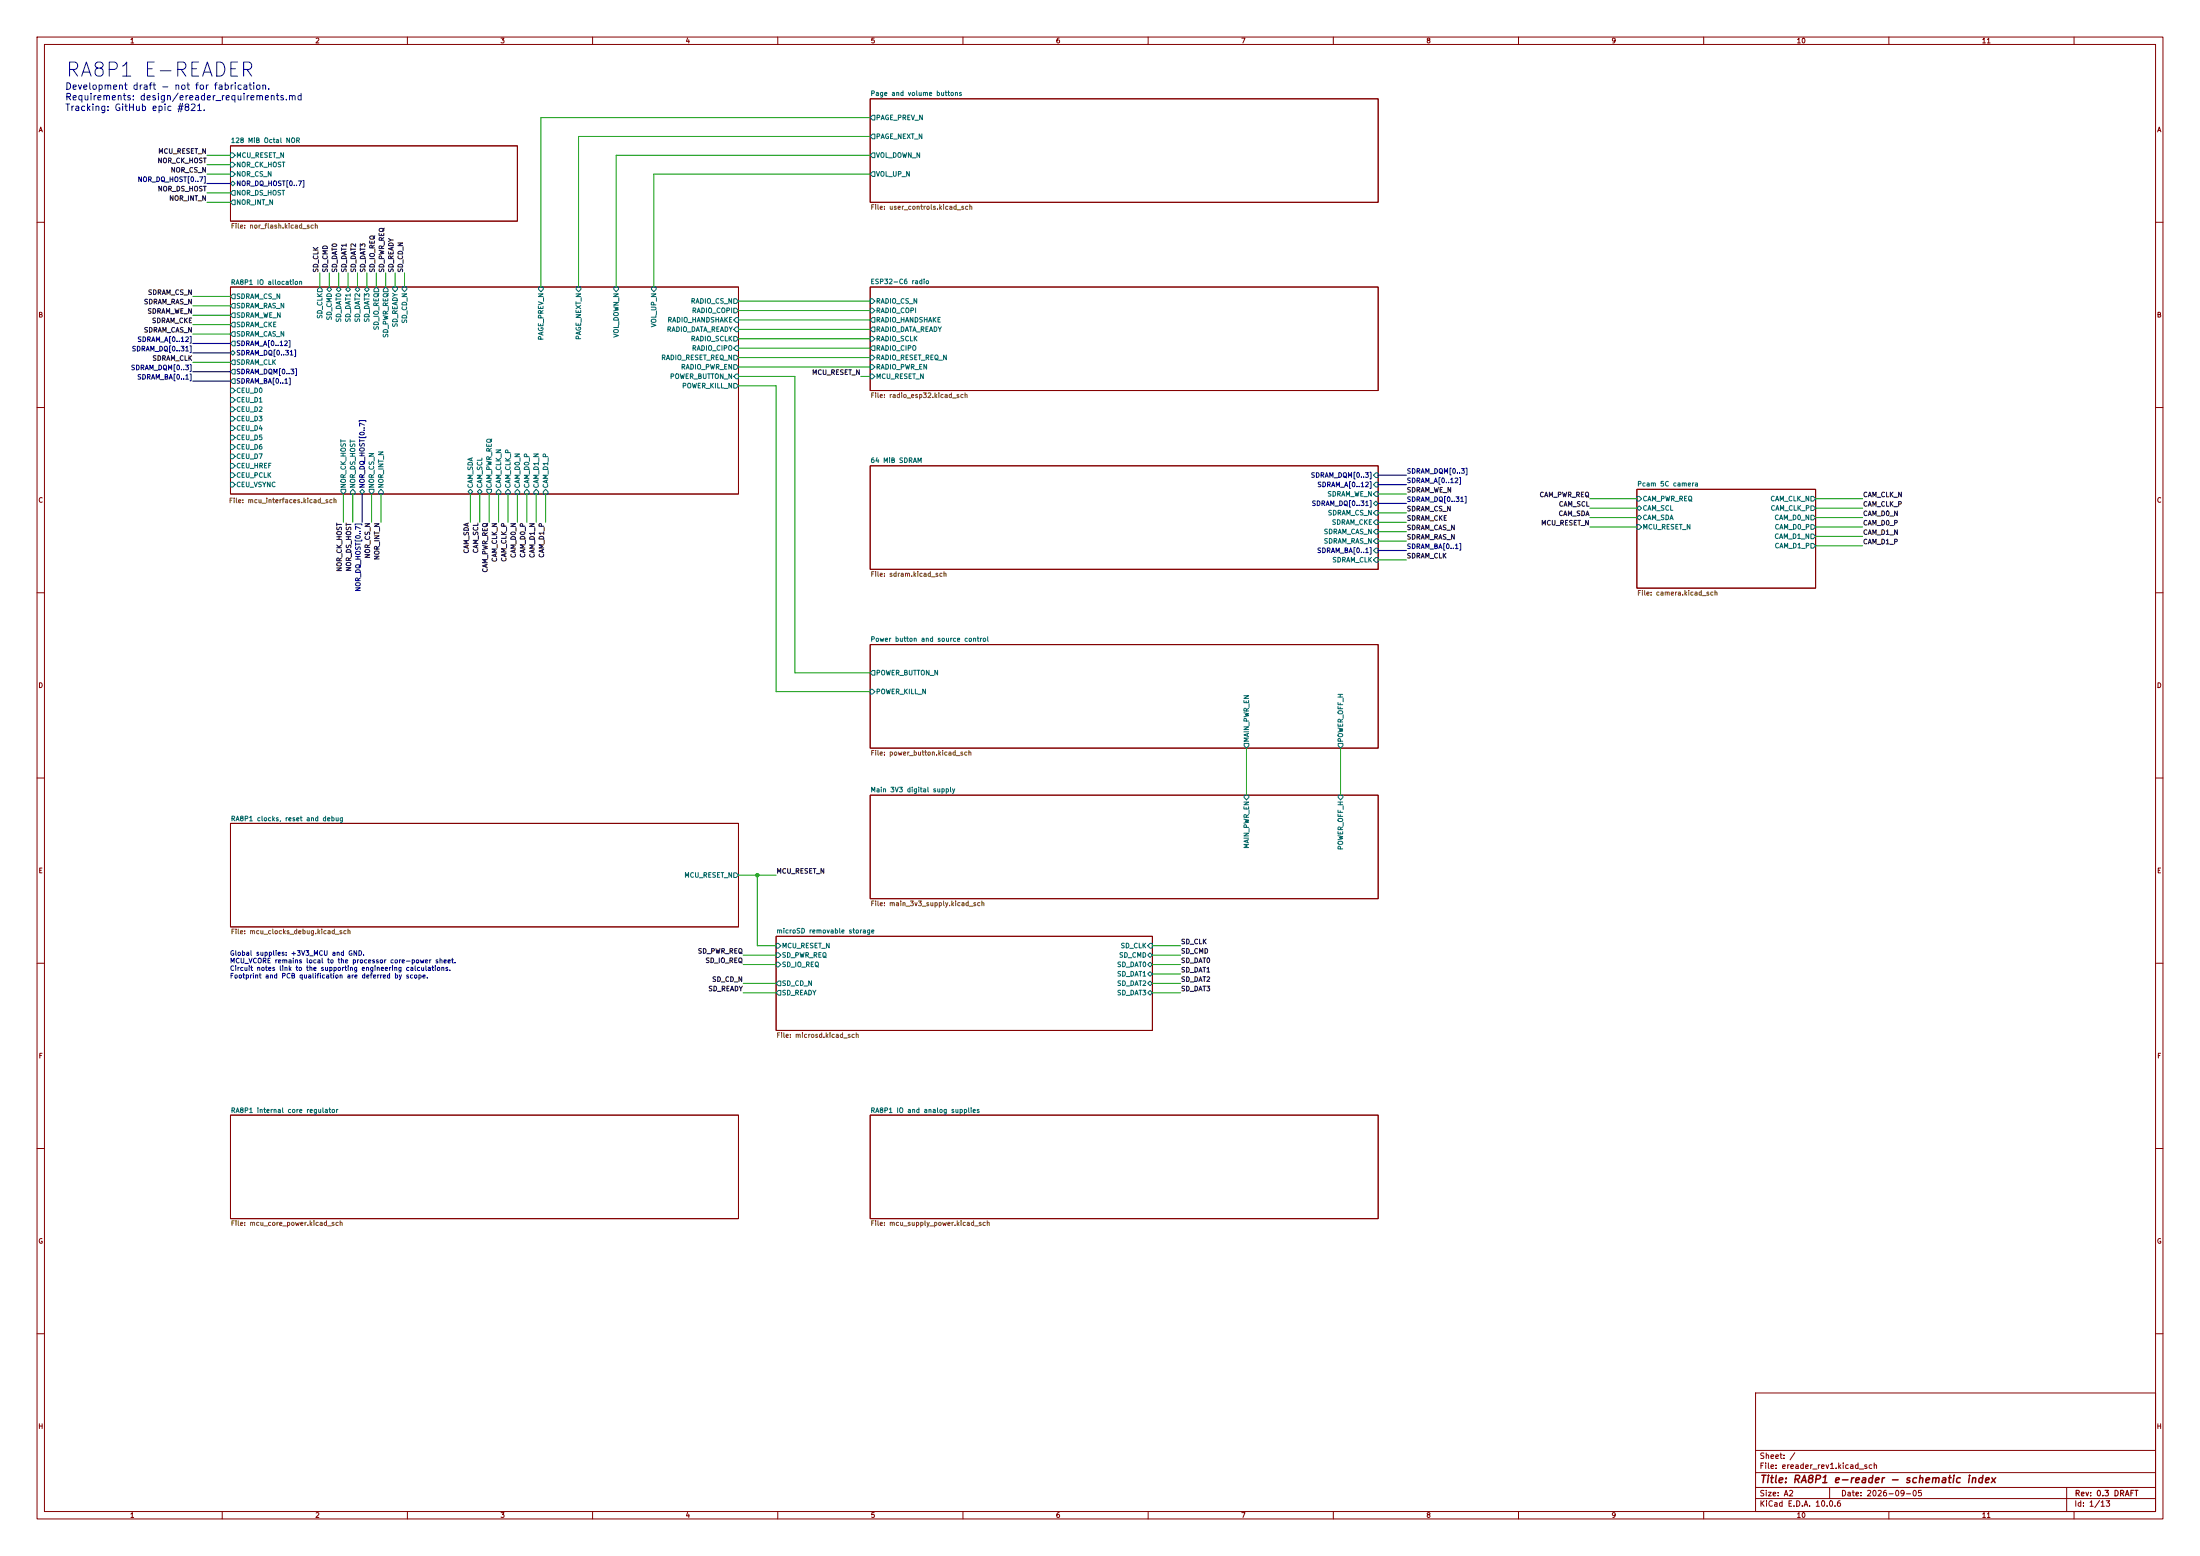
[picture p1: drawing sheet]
(kicad_sch
 (version 20260306)
 (generator "eeschema")
 (generator_version "10.0")
 (paper "A2")
 (title_block
  (title "RA8P1 e-reader - schematic index")
  (date "2026-09-05")
  (rev "0.3 DRAFT"))
 (lib_symbols)
 (text "RA8P1 E-READER"
  (exclude_from_sim no)
  (at 17.78 19.05 0)
  (effects (font (size 3.81 3.81)) (justify left)))
 (text "Global supplies: +3V3_MCU and GND.\nMCU_VCORE remains local to the processor core-power sheet.\nCircuit notes link to the supporting engineering calculations.\nFootprint and PCB qualification are deferred by scope."
  (exclude_from_sim no)
  (at 61.976 260.604 0)
  (effects (font (size 1.27 1.27)) (justify left)))
 (text "Development draft - not for fabrication.\nRequirements: design/ereader_requirements.md\nTracking: GitHub epic #821."
  (exclude_from_sim no)
  (at 17.526 26.416 0)
  (effects (font (size 1.778 1.778)) (justify left)))
 (junction
  (at 204.47 236.22)
  (diameter 0)
  (color 0 0 0 0))
 (wire
  (pts (xy 55.88 52.07) (xy 62.23 52.07))
  (stroke (width 0) (type default)))
 (wire
  (pts (xy 490.22 144.78) (xy 502.92 144.78))
  (stroke (width 0) (type default)))
 (wire
  (pts (xy 199.39 93.98) (xy 234.95 93.98))
  (stroke (width 0) (type default)))
 (wire
  (pts (xy 176.53 46.99) (xy 176.53 77.47))
  (stroke (width 0) (type default)))
 (wire
  (pts (xy 372.11 138.43) (xy 379.73 138.43))
  (stroke (width 0) (type default)))
 (wire
  (pts (xy 199.39 104.14) (xy 209.55 104.14))
  (stroke (width 0) (type default)))
 (wire
  (pts (xy 199.39 236.22) (xy 204.47 236.22))
  (stroke (width 0) (type default)))
 (wire
  (pts (xy 52.07 80.01) (xy 62.23 80.01))
  (stroke (width 0) (type default)))
 (bus
  (pts (xy 372.11 135.89) (xy 379.73 135.89))
  (stroke (width 0) (type default)))
 (wire
  (pts (xy 234.95 46.99) (xy 176.53 46.99))
  (stroke (width 0) (type default)))
 (wire
  (pts (xy 429.26 139.7) (xy 441.96 139.7))
  (stroke (width 0) (type default)))
 (bus
  (pts (xy 52.07 102.87) (xy 62.23 102.87))
  (stroke (width 0) (type default)))
 (wire
  (pts (xy 232.41 101.6) (xy 234.95 101.6))
  (stroke (width 0) (type default)))
 (wire
  (pts (xy 372.11 146.05) (xy 379.73 146.05))
  (stroke (width 0) (type default)))
 (wire
  (pts (xy 106.68 73.66) (xy 106.68 77.47))
  (stroke (width 0) (type default)))
 (wire
  (pts (xy 109.22 73.66) (xy 109.22 77.47))
  (stroke (width 0) (type default)))
 (wire
  (pts (xy 146.05 77.47) (xy 146.05 31.75))
  (stroke (width 0) (type default)))
 (wire
  (pts (xy 52.07 85.09) (xy 62.23 85.09))
  (stroke (width 0) (type default)))
 (wire
  (pts (xy 490.22 142.24) (xy 502.92 142.24))
  (stroke (width 0) (type default)))
 (wire
  (pts (xy 204.47 236.22) (xy 209.55 236.22))
  (stroke (width 0) (type default)))
 (wire
  (pts (xy 129.54 133.35) (xy 129.54 140.97))
  (stroke (width 0) (type default)))
 (wire
  (pts (xy 92.71 140.97) (xy 92.71 133.35))
  (stroke (width 0) (type default)))
 (wire
  (pts (xy 318.77 260.35) (xy 311.15 260.35))
  (stroke (width 0) (type default)))
 (wire
  (pts (xy 372.11 143.51) (xy 379.73 143.51))
  (stroke (width 0) (type default)))
 (wire
  (pts (xy 209.55 186.69) (xy 209.55 104.14))
  (stroke (width 0) (type default)))
 (wire
  (pts (xy 200.66 260.35) (xy 209.55 260.35))
  (stroke (width 0) (type default)))
 (wire
  (pts (xy 361.95 201.93) (xy 361.95 214.63))
  (stroke (width 0) (type default)))
 (wire
  (pts (xy 200.66 257.81) (xy 209.55 257.81))
  (stroke (width 0) (type default)))
 (wire
  (pts (xy 199.39 88.9) (xy 234.95 88.9))
  (stroke (width 0) (type default)))
 (wire
  (pts (xy 372.11 140.97) (xy 379.73 140.97))
  (stroke (width 0) (type default)))
 (wire
  (pts (xy 372.11 133.35) (xy 379.73 133.35))
  (stroke (width 0) (type default)))
 (wire
  (pts (xy 318.77 255.27) (xy 311.15 255.27))
  (stroke (width 0) (type default)))
 (wire
  (pts (xy 100.33 133.35) (xy 100.33 140.97))
  (stroke (width 0) (type default)))
 (wire
  (pts (xy 200.66 267.97) (xy 209.55 267.97))
  (stroke (width 0) (type default)))
 (bus
  (pts (xy 55.88 49.53) (xy 62.23 49.53))
  (stroke (width 0) (type default)))
 (wire
  (pts (xy 139.7 133.35) (xy 139.7 140.97))
  (stroke (width 0) (type default)))
 (wire
  (pts (xy 318.77 267.97) (xy 311.15 267.97))
  (stroke (width 0) (type default)))
 (wire
  (pts (xy 429.26 137.16) (xy 441.96 137.16))
  (stroke (width 0) (type default)))
 (wire
  (pts (xy 137.16 133.35) (xy 137.16 140.97))
  (stroke (width 0) (type default)))
 (wire
  (pts (xy 199.39 99.06) (xy 234.95 99.06))
  (stroke (width 0) (type default)))
 (wire
  (pts (xy 144.78 133.35) (xy 144.78 140.97))
  (stroke (width 0) (type default)))
 (wire
  (pts (xy 86.36 73.66) (xy 86.36 77.47))
  (stroke (width 0) (type default)))
 (wire
  (pts (xy 52.07 97.79) (xy 62.23 97.79))
  (stroke (width 0) (type default)))
 (wire
  (pts (xy 214.63 181.61) (xy 214.63 101.6))
  (stroke (width 0) (type default)))
 (wire
  (pts (xy 147.32 133.35) (xy 147.32 140.97))
  (stroke (width 0) (type default)))
 (wire
  (pts (xy 490.22 137.16) (xy 502.92 137.16))
  (stroke (width 0) (type default)))
 (wire
  (pts (xy 95.25 133.35) (xy 95.25 140.97))
  (stroke (width 0) (type default)))
 (wire
  (pts (xy 52.07 82.55) (xy 62.23 82.55))
  (stroke (width 0) (type default)))
 (wire
  (pts (xy 490.22 147.32) (xy 502.92 147.32))
  (stroke (width 0) (type default)))
 (wire
  (pts (xy 199.39 91.44) (xy 234.95 91.44))
  (stroke (width 0) (type default)))
 (wire
  (pts (xy 199.39 101.6) (xy 214.63 101.6))
  (stroke (width 0) (type default)))
 (bus
  (pts (xy 372.11 128.27) (xy 379.73 128.27))
  (stroke (width 0) (type default)))
 (bus
  (pts (xy 52.07 100.33) (xy 62.23 100.33))
  (stroke (width 0) (type default)))
 (wire
  (pts (xy 156.21 36.83) (xy 156.21 77.47))
  (stroke (width 0) (type default)))
 (wire
  (pts (xy 88.9 73.66) (xy 88.9 77.47))
  (stroke (width 0) (type default)))
 (wire
  (pts (xy 134.62 133.35) (xy 134.62 140.97))
  (stroke (width 0) (type default)))
 (wire
  (pts (xy 429.26 142.24) (xy 441.96 142.24))
  (stroke (width 0) (type default)))
 (wire
  (pts (xy 142.24 133.35) (xy 142.24 140.97))
  (stroke (width 0) (type default)))
 (wire
  (pts (xy 318.77 262.89) (xy 311.15 262.89))
  (stroke (width 0) (type default)))
 (bus
  (pts (xy 372.11 130.81) (xy 379.73 130.81))
  (stroke (width 0) (type default)))
 (wire
  (pts (xy 336.55 201.93) (xy 336.55 214.63))
  (stroke (width 0) (type default)))
 (wire
  (pts (xy 99.06 73.66) (xy 99.06 77.47))
  (stroke (width 0) (type default)))
 (wire
  (pts (xy 146.05 31.75) (xy 234.95 31.75))
  (stroke (width 0) (type default)))
 (wire
  (pts (xy 52.07 87.63) (xy 62.23 87.63))
  (stroke (width 0) (type default)))
 (wire
  (pts (xy 91.44 73.66) (xy 91.44 77.47))
  (stroke (width 0) (type default)))
 (wire
  (pts (xy 372.11 151.13) (xy 379.73 151.13))
  (stroke (width 0) (type default)))
 (wire
  (pts (xy 204.47 236.22) (xy 204.47 255.27))
  (stroke (width 0) (type default)))
 (wire
  (pts (xy 132.08 133.35) (xy 132.08 140.97))
  (stroke (width 0) (type default)))
 (wire
  (pts (xy 166.37 41.91) (xy 234.95 41.91))
  (stroke (width 0) (type default)))
 (wire
  (pts (xy 127 133.35) (xy 127 140.97))
  (stroke (width 0) (type default)))
 (wire
  (pts (xy 234.95 36.83) (xy 156.21 36.83))
  (stroke (width 0) (type default)))
 (wire
  (pts (xy 234.95 186.69) (xy 209.55 186.69))
  (stroke (width 0) (type default)))
 (bus
  (pts (xy 97.79 133.35) (xy 97.79 140.97))
  (stroke (width 0) (type default)))
 (wire
  (pts (xy 55.88 44.45) (xy 62.23 44.45))
  (stroke (width 0) (type default)))
 (wire
  (pts (xy 490.22 139.7) (xy 502.92 139.7))
  (stroke (width 0) (type default)))
 (wire
  (pts (xy 93.98 73.66) (xy 93.98 77.47))
  (stroke (width 0) (type default)))
 (wire
  (pts (xy 55.88 54.61) (xy 62.23 54.61))
  (stroke (width 0) (type default)))
 (wire
  (pts (xy 200.66 265.43) (xy 209.55 265.43))
  (stroke (width 0) (type default)))
 (wire
  (pts (xy 318.77 257.81) (xy 311.15 257.81))
  (stroke (width 0) (type default)))
 (wire
  (pts (xy 166.37 77.47) (xy 166.37 41.91))
  (stroke (width 0) (type default)))
 (wire
  (pts (xy 52.07 90.17) (xy 62.23 90.17))
  (stroke (width 0) (type default)))
 (bus
  (pts (xy 52.07 92.71) (xy 62.23 92.71))
  (stroke (width 0) (type default)))
 (wire
  (pts (xy 490.22 134.62) (xy 502.92 134.62))
  (stroke (width 0) (type default)))
 (wire
  (pts (xy 199.39 96.52) (xy 234.95 96.52))
  (stroke (width 0) (type default)))
 (wire
  (pts (xy 318.77 265.43) (xy 311.15 265.43))
  (stroke (width 0) (type default)))
 (wire
  (pts (xy 199.39 81.28) (xy 234.95 81.28))
  (stroke (width 0) (type default)))
 (wire
  (pts (xy 55.88 41.91) (xy 62.23 41.91))
  (stroke (width 0) (type default)))
 (wire
  (pts (xy 104.14 73.66) (xy 104.14 77.47))
  (stroke (width 0) (type default)))
 (wire
  (pts (xy 96.52 73.66) (xy 96.52 77.47))
  (stroke (width 0) (type default)))
 (wire
  (pts (xy 209.55 255.27) (xy 204.47 255.27))
  (stroke (width 0) (type default)))
 (wire
  (pts (xy 234.95 181.61) (xy 214.63 181.61))
  (stroke (width 0) (type default)))
 (bus
  (pts (xy 372.11 148.59) (xy 379.73 148.59))
  (stroke (width 0) (type default)))
 (wire
  (pts (xy 55.88 46.99) (xy 62.23 46.99))
  (stroke (width 0) (type default)))
 (wire
  (pts (xy 429.26 134.62) (xy 441.96 134.62))
  (stroke (width 0) (type default)))
 (wire
  (pts (xy 199.39 86.36) (xy 234.95 86.36))
  (stroke (width 0) (type default)))
 (wire
  (pts (xy 102.87 133.35) (xy 102.87 140.97))
  (stroke (width 0) (type default)))
 (wire
  (pts (xy 101.6 73.66) (xy 101.6 77.47))
  (stroke (width 0) (type default)))
 (bus
  (pts (xy 52.07 95.25) (xy 62.23 95.25))
  (stroke (width 0) (type default)))
 (wire
  (pts (xy 199.39 83.82) (xy 234.95 83.82))
  (stroke (width 0) (type default)))
 (label "CAM_D1_N"
  (at 502.92 144.78 0)
  (effects (font (size 1.27 1.27)) (justify left bottom)))
 (label "SD_DAT0"
  (at 91.44 73.66 90)
  (effects (font (size 1.27 1.27)) (justify left bottom)))
 (label "SD_CD_N"
  (at 109.22 73.66 90)
  (effects (font (size 1.27 1.27)) (justify left bottom)))
 (label "SD_PWR_REQ"
  (at 200.66 257.81 180)
  (effects (font (size 1.27 1.27)) (justify right bottom)))
 (label "SD_CLK"
  (at 318.77 255.27 0)
  (effects (font (size 1.27 1.27)) (justify left bottom)))
 (label "SDRAM_CAS_N"
  (at 52.07 90.17 180)
  (effects (font (size 1.27 1.27)) (justify right bottom)))
 (label "CAM_PWR_REQ"
  (at 429.26 134.62 180)
  (effects (font (size 1.27 1.27)) (justify right bottom)))
 (label "SD_CMD"
  (at 88.9 73.66 90)
  (effects (font (size 1.27 1.27)) (justify left bottom)))
 (label "NOR_CK_HOST"
  (at 92.71 140.97 270)
  (effects (font (size 1.27 1.27)) (justify right bottom)))
 (label "MCU_RESET_N"
  (at 55.88 41.91 180)
  (effects (font (size 1.27 1.27)) (justify right bottom)))
 (label "CAM_SCL"
  (at 129.54 140.97 270)
  (effects (font (size 1.27 1.27)) (justify right bottom)))
 (label "SDRAM_WE_N"
  (at 379.73 133.35 0)
  (effects (font (size 1.27 1.27)) (justify left bottom)))
 (label "SDRAM_BA[0..1]"
  (at 379.73 148.59 0)
  (effects (font (size 1.27 1.27)) (justify left bottom)))
 (label "SDRAM_CS_N"
  (at 52.07 80.01 180)
  (effects (font (size 1.27 1.27)) (justify right bottom)))
 (label "SD_CMD"
  (at 318.77 257.81 0)
  (effects (font (size 1.27 1.27)) (justify left bottom)))
 (label "SDRAM_WE_N"
  (at 52.07 85.09 180)
  (effects (font (size 1.27 1.27)) (justify right bottom)))
 (label "CAM_D1_N"
  (at 144.78 140.97 270)
  (effects (font (size 1.27 1.27)) (justify right bottom)))
 (label "CAM_D1_P"
  (at 502.92 147.32 0)
  (effects (font (size 1.27 1.27)) (justify left bottom)))
 (label "SDRAM_DQM[0..3]"
  (at 52.07 100.33 180)
  (effects (font (size 1.27 1.27)) (justify right bottom)))
 (label "SD_CD_N"
  (at 200.66 265.43 180)
  (effects (font (size 1.27 1.27)) (justify right bottom)))
 (label "SD_READY"
  (at 200.66 267.97 180)
  (effects (font (size 1.27 1.27)) (justify right bottom)))
 (label "NOR_INT_N"
  (at 102.87 140.97 270)
  (effects (font (size 1.27 1.27)) (justify right bottom)))
 (label "CAM_D1_P"
  (at 147.32 140.97 270)
  (effects (font (size 1.27 1.27)) (justify right bottom)))
 (label "NOR_CK_HOST"
  (at 55.88 44.45 180)
  (effects (font (size 1.27 1.27)) (justify right bottom)))
 (label "SDRAM_CAS_N"
  (at 379.73 143.51 0)
  (effects (font (size 1.27 1.27)) (justify left bottom)))
 (label "CAM_SDA"
  (at 127 140.97 270)
  (effects (font (size 1.27 1.27)) (justify right bottom)))
 (label "SD_DAT1"
  (at 93.98 73.66 90)
  (effects (font (size 1.27 1.27)) (justify left bottom)))
 (label "SD_CLK"
  (at 86.36 73.66 90)
  (effects (font (size 1.27 1.27)) (justify left bottom)))
 (label "CAM_PWR_REQ"
  (at 132.08 140.97 270)
  (effects (font (size 1.27 1.27)) (justify right bottom)))
 (label "SDRAM_CKE"
  (at 52.07 87.63 180)
  (effects (font (size 1.27 1.27)) (justify right bottom)))
 (label "SD_IO_REQ"
  (at 200.66 260.35 180)
  (effects (font (size 1.27 1.27)) (justify right bottom)))
 (label "SD_DAT2"
  (at 96.52 73.66 90)
  (effects (font (size 1.27 1.27)) (justify left bottom)))
 (label "SDRAM_DQ[0..31]"
  (at 52.07 95.25 180)
  (effects (font (size 1.27 1.27)) (justify right bottom)))
 (label "CAM_D0_N"
  (at 139.7 140.97 270)
  (effects (font (size 1.27 1.27)) (justify right bottom)))
 (label "SDRAM_DQM[0..3]"
  (at 379.73 128.27 0)
  (effects (font (size 1.27 1.27)) (justify left bottom)))
 (label "MCU_RESET_N"
  (at 429.26 142.24 180)
  (effects (font (size 1.27 1.27)) (justify right bottom)))
 (label "MCU_RESET_N"
  (at 209.55 236.22 0)
  (effects (font (size 1.27 1.27)) (justify left bottom)))
 (label "SDRAM_A[0..12]"
  (at 52.07 92.71 180)
  (effects (font (size 1.27 1.27)) (justify right bottom)))
 (label "MCU_RESET_N"
  (at 232.41 101.6 180)
  (effects (font (size 1.27 1.27)) (justify right bottom)))
 (label "SD_READY"
  (at 106.68 73.66 90)
  (effects (font (size 1.27 1.27)) (justify left bottom)))
 (label "CAM_SDA"
  (at 429.26 139.7 180)
  (effects (font (size 1.27 1.27)) (justify right bottom)))
 (label "SD_DAT3"
  (at 99.06 73.66 90)
  (effects (font (size 1.27 1.27)) (justify left bottom)))
 (label "CAM_CLK_N"
  (at 502.92 134.62 0)
  (effects (font (size 1.27 1.27)) (justify left bottom)))
 (label "CAM_D0_P"
  (at 502.92 142.24 0)
  (effects (font (size 1.27 1.27)) (justify left bottom)))
 (label "CAM_CLK_P"
  (at 137.16 140.97 270)
  (effects (font (size 1.27 1.27)) (justify right bottom)))
 (label "SD_DAT3"
  (at 318.77 267.97 0)
  (effects (font (size 1.27 1.27)) (justify left bottom)))
 (label "SDRAM_CS_N"
  (at 379.73 138.43 0)
  (effects (font (size 1.27 1.27)) (justify left bottom)))
 (label "NOR_DQ_HOST[0..7]"
  (at 97.79 140.97 270)
  (effects (font (size 1.27 1.27)) (justify right bottom)))
 (label "CAM_D0_N"
  (at 502.92 139.7 0)
  (effects (font (size 1.27 1.27)) (justify left bottom)))
 (label "SD_IO_REQ"
  (at 101.6 73.66 90)
  (effects (font (size 1.27 1.27)) (justify left bottom)))
 (label "SDRAM_CLK"
  (at 379.73 151.13 0)
  (effects (font (size 1.27 1.27)) (justify left bottom)))
 (label "SD_DAT2"
  (at 318.77 265.43 0)
  (effects (font (size 1.27 1.27)) (justify left bottom)))
 (label "SDRAM_DQ[0..31]"
  (at 379.73 135.89 0)
  (effects (font (size 1.27 1.27)) (justify left bottom)))
 (label "SDRAM_RAS_N"
  (at 52.07 82.55 180)
  (effects (font (size 1.27 1.27)) (justify right bottom)))
 (label "SDRAM_A[0..12]"
  (at 379.73 130.81 0)
  (effects (font (size 1.27 1.27)) (justify left bottom)))
 (label "NOR_CS_N"
  (at 55.88 46.99 180)
  (effects (font (size 1.27 1.27)) (justify right bottom)))
 (label "NOR_CS_N"
  (at 100.33 140.97 270)
  (effects (font (size 1.27 1.27)) (justify right bottom)))
 (label "SD_PWR_REQ"
  (at 104.14 73.66 90)
  (effects (font (size 1.27 1.27)) (justify left bottom)))
 (label "CAM_SCL"
  (at 429.26 137.16 180)
  (effects (font (size 1.27 1.27)) (justify right bottom)))
 (label "NOR_DQ_HOST[0..7]"
  (at 55.88 49.53 180)
  (effects (font (size 1.27 1.27)) (justify right bottom)))
 (label "CAM_CLK_P"
  (at 502.92 137.16 0)
  (effects (font (size 1.27 1.27)) (justify left bottom)))
 (label "NOR_DS_HOST"
  (at 55.88 52.07 180)
  (effects (font (size 1.27 1.27)) (justify right bottom)))
 (label "SDRAM_BA[0..1]"
  (at 52.07 102.87 180)
  (effects (font (size 1.27 1.27)) (justify right bottom)))
 (label "NOR_DS_HOST"
  (at 95.25 140.97 270)
  (effects (font (size 1.27 1.27)) (justify right bottom)))
 (label "CAM_CLK_N"
  (at 134.62 140.97 270)
  (effects (font (size 1.27 1.27)) (justify right bottom)))
 (label "CAM_D0_P"
  (at 142.24 140.97 270)
  (effects (font (size 1.27 1.27)) (justify right bottom)))
 (label "NOR_INT_N"
  (at 55.88 54.61 180)
  (effects (font (size 1.27 1.27)) (justify right bottom)))
 (label "SDRAM_CLK"
  (at 52.07 97.79 180)
  (effects (font (size 1.27 1.27)) (justify right bottom)))
 (label "SDRAM_CKE"
  (at 379.73 140.97 0)
  (effects (font (size 1.27 1.27)) (justify left bottom)))
 (label "SD_DAT0"
  (at 318.77 260.35 0)
  (effects (font (size 1.27 1.27)) (justify left bottom)))
 (label "SD_DAT1"
  (at 318.77 262.89 0)
  (effects (font (size 1.27 1.27)) (justify left bottom)))
 (label "SDRAM_RAS_N"
  (at 379.73 146.05 0)
  (effects (font (size 1.27 1.27)) (justify left bottom)))
 (sheet
  (at 234.95 214.63)
  (size 137.16 27.94)
  (exclude_from_sim no)
  (in_bom yes)
  (on_board yes)
  (dnp no)
  (fields_autoplaced yes)
  (stroke (width 0.1524) (type solid))
  (fill (color 0 0 0 0))
  (property "Sheetname" "Main 3V3 digital supply" (at 234.95 213.9184 0) (show_name no) (do_not_autoplace no) (effects (font (size 1.27 1.27)) (justify left bottom)))
  (property "Sheetfile" "main_3v3_supply.kicad_sch" (at 234.95 243.1546 0) (show_name no) (do_not_autoplace no) (effects (font (size 1.27 1.27)) (justify left top)))
  (pin "MAIN_PWR_EN" input (at 336.55 214.63 90) (effects (font (size 1.27 1.27)) (justify right)))
  (pin "POWER_OFF_H" input (at 361.95 214.63 90) (effects (font (size 1.27 1.27)) (justify right))))
 (sheet
  (at 62.23 39.37)
  (size 77.47 20.32)
  (exclude_from_sim no)
  (in_bom yes)
  (on_board yes)
  (dnp no)
  (fields_autoplaced yes)
  (stroke (width 0.1524) (type solid))
  (fill (color 0 0 0 0))
  (property "Sheetname" "128 MiB Octal NOR" (at 62.23 38.6584 0) (show_name no) (do_not_autoplace no) (effects (font (size 1.27 1.27)) (justify left bottom)))
  (property "Sheetfile" "nor_flash.kicad_sch" (at 62.23 60.2746 0) (show_name no) (do_not_autoplace no) (effects (font (size 1.27 1.27)) (justify left top)))
  (pin "MCU_RESET_N" input (at 62.23 41.91 180) (effects (font (size 1.27 1.27)) (justify left)))
  (pin "NOR_CK_HOST" input (at 62.23 44.45 180) (effects (font (size 1.27 1.27)) (justify left)))
  (pin "NOR_CS_N" input (at 62.23 46.99 180) (effects (font (size 1.27 1.27)) (justify left)))
  (pin "NOR_DQ_HOST[0..7]" bidirectional (at 62.23 49.53 180) (effects (font (size 1.27 1.27)) (justify left)))
  (pin "NOR_DS_HOST" output (at 62.23 52.07 180) (effects (font (size 1.27 1.27)) (justify left)))
  (pin "NOR_INT_N" output (at 62.23 54.61 180) (effects (font (size 1.27 1.27)) (justify left))))
 (sheet
  (at 234.95 26.67)
  (size 137.16 27.94)
  (exclude_from_sim no)
  (in_bom yes)
  (on_board yes)
  (dnp no)
  (fields_autoplaced yes)
  (stroke (width 0.1524) (type solid))
  (fill (color 0 0 0 0))
  (property "Sheetname" "Page and volume buttons" (at 234.95 25.9584 0) (show_name no) (do_not_autoplace no) (effects (font (size 1.27 1.27)) (justify left bottom)))
  (property "Sheetfile" "user_controls.kicad_sch" (at 234.95 55.1946 0) (show_name no) (do_not_autoplace no) (effects (font (size 1.27 1.27)) (justify left top)))
  (pin "PAGE_PREV_N" output (at 234.95 31.75 180) (effects (font (size 1.27 1.27)) (justify left)))
  (pin "PAGE_NEXT_N" output (at 234.95 36.83 180) (effects (font (size 1.27 1.27)) (justify left)))
  (pin "VOL_DOWN_N" output (at 234.95 41.91 180) (effects (font (size 1.27 1.27)) (justify left)))
  (pin "VOL_UP_N" output (at 234.95 46.99 180) (effects (font (size 1.27 1.27)) (justify left))))
 (sheet
  (at 62.23 222.25)
  (size 137.16 27.94)
  (exclude_from_sim no)
  (in_bom yes)
  (on_board yes)
  (dnp no)
  (stroke (width 0) (type solid))
  (fill (color 0 0 0 0))
  (property "Sheetname" "RA8P1 clocks, reset and debug" (at 62.23 220.98 0) (show_name no) (do_not_autoplace no) (effects (font (size 1.27 1.27)) (justify left)))
  (property "Sheetfile" "mcu_clocks_debug.kicad_sch" (at 62.23 251.46 0) (show_name no) (do_not_autoplace no) (effects (font (size 1.27 1.27)) (justify left)))
  (pin "MCU_RESET_N" output (at 199.39 236.22 0) (effects (font (size 1.27 1.27)) (justify right))))
 (sheet
  (at 62.23 77.47)
  (size 137.16 55.88)
  (exclude_from_sim no)
  (in_bom yes)
  (on_board yes)
  (dnp no)
  (stroke (width 0) (type solid))
  (fill (color 0 0 0 0))
  (property "Sheetname" "RA8P1 IO allocation" (at 62.23 76.2 0) (show_name no) (do_not_autoplace no) (effects (font (size 1.27 1.27)) (justify left)))
  (property "Sheetfile" "mcu_interfaces.kicad_sch" (at 61.722 135.128 0) (show_name no) (do_not_autoplace no) (effects (font (size 1.27 1.27)) (justify left)))
  (pin "RADIO_CS_N" output (at 199.39 81.28 0) (effects (font (size 1.27 1.27)) (justify right)))
  (pin "RADIO_COPI" output (at 199.39 83.82 0) (effects (font (size 1.27 1.27)) (justify right)))
  (pin "RADIO_HANDSHAKE" input (at 199.39 86.36 0) (effects (font (size 1.27 1.27)) (justify right)))
  (pin "RADIO_DATA_READY" input (at 199.39 88.9 0) (effects (font (size 1.27 1.27)) (justify right)))
  (pin "RADIO_SCLK" output (at 199.39 91.44 0) (effects (font (size 1.27 1.27)) (justify right)))
  (pin "RADIO_CIPO" input (at 199.39 93.98 0) (effects (font (size 1.27 1.27)) (justify right)))
  (pin "RADIO_RESET_REQ_N" output (at 199.39 96.52 0) (effects (font (size 1.27 1.27)) (justify right)))
  (pin "RADIO_PWR_EN" output (at 199.39 99.06 0) (effects (font (size 1.27 1.27)) (justify right)))
  (pin "POWER_BUTTON_N" input (at 199.39 101.6 0) (effects (font (size 1.27 1.27)) (justify right)))
  (pin "POWER_KILL_N" output (at 199.39 104.14 0) (effects (font (size 1.27 1.27)) (justify right)))
  (pin "PAGE_PREV_N" input (at 146.05 77.47 90) (effects (font (size 1.27 1.27)) (justify right)))
  (pin "PAGE_NEXT_N" input (at 156.21 77.47 90) (effects (font (size 1.27 1.27)) (justify right)))
  (pin "VOL_DOWN_N" input (at 166.37 77.47 90) (effects (font (size 1.27 1.27)) (justify right)))
  (pin "VOL_UP_N" input (at 176.53 77.47 90) (effects (font (size 1.27 1.27)) (justify right)))
  (pin "SDRAM_CS_N" output (at 62.23 80.01 180) (effects (font (size 1.27 1.27)) (justify left)))
  (pin "SDRAM_RAS_N" output (at 62.23 82.55 180) (effects (font (size 1.27 1.27)) (justify left)))
  (pin "SDRAM_WE_N" output (at 62.23 85.09 180) (effects (font (size 1.27 1.27)) (justify left)))
  (pin "SDRAM_CKE" output (at 62.23 87.63 180) (effects (font (size 1.27 1.27)) (justify left)))
  (pin "SDRAM_CAS_N" output (at 62.23 90.17 180) (effects (font (size 1.27 1.27)) (justify left)))
  (pin "SDRAM_A[0..12]" output (at 62.23 92.71 180) (effects (font (size 1.27 1.27)) (justify left)))
  (pin "SDRAM_DQ[0..31]" bidirectional (at 62.23 95.25 180) (effects (font (size 1.27 1.27)) (justify left)))
  (pin "SDRAM_CLK" output (at 62.23 97.79 180) (effects (font (size 1.27 1.27)) (justify left)))
  (pin "SDRAM_DQM[0..3]" output (at 62.23 100.33 180) (effects (font (size 1.27 1.27)) (justify left)))
  (pin "SDRAM_BA[0..1]" output (at 62.23 102.87 180) (effects (font (size 1.27 1.27)) (justify left)))
  (pin "NOR_CK_HOST" output (at 92.71 133.35 270) (effects (font (size 1.27 1.27)) (justify left)))
  (pin "NOR_CS_N" output (at 100.33 133.35 270) (effects (font (size 1.27 1.27)) (justify left)))
  (pin "NOR_DQ_HOST[0..7]" bidirectional (at 97.79 133.35 270) (effects (font (size 1.27 1.27)) (justify left)))
  (pin "NOR_DS_HOST" input (at 95.25 133.35 270) (effects (font (size 1.27 1.27)) (justify left)))
  (pin "NOR_INT_N" input (at 102.87 133.35 270) (effects (font (size 1.27 1.27)) (justify left)))
  (pin "SD_CD_N" input (at 109.22 77.47 90) (effects (font (size 1.27 1.27)) (justify right)))
  (pin "SD_CLK" output (at 86.36 77.47 90) (effects (font (size 1.27 1.27)) (justify right)))
  (pin "SD_CMD" bidirectional (at 88.9 77.47 90) (effects (font (size 1.27 1.27)) (justify right)))
  (pin "SD_DAT0" bidirectional (at 91.44 77.47 90) (effects (font (size 1.27 1.27)) (justify right)))
  (pin "SD_DAT1" bidirectional (at 93.98 77.47 90) (effects (font (size 1.27 1.27)) (justify right)))
  (pin "SD_DAT2" bidirectional (at 96.52 77.47 90) (effects (font (size 1.27 1.27)) (justify right)))
  (pin "SD_DAT3" bidirectional (at 99.06 77.47 90) (effects (font (size 1.27 1.27)) (justify right)))
  (pin "SD_IO_REQ" output (at 101.6 77.47 90) (effects (font (size 1.27 1.27)) (justify right)))
  (pin "SD_PWR_REQ" output (at 104.14 77.47 90) (effects (font (size 1.27 1.27)) (justify right)))
  (pin "SD_READY" input (at 106.68 77.47 90) (effects (font (size 1.27 1.27)) (justify right)))
  (pin "CAM_CLK_N" input (at 134.62 133.35 270) (effects (font (size 1.27 1.27)) (justify left)))
  (pin "CAM_CLK_P" input (at 137.16 133.35 270) (effects (font (size 1.27 1.27)) (justify left)))
  (pin "CAM_D0_N" input (at 139.7 133.35 270) (effects (font (size 1.27 1.27)) (justify left)))
  (pin "CAM_D0_P" input (at 142.24 133.35 270) (effects (font (size 1.27 1.27)) (justify left)))
  (pin "CAM_D1_N" input (at 144.78 133.35 270) (effects (font (size 1.27 1.27)) (justify left)))
  (pin "CAM_D1_P" input (at 147.32 133.35 270) (effects (font (size 1.27 1.27)) (justify left)))
  (pin "CAM_PWR_REQ" output (at 132.08 133.35 270) (effects (font (size 1.27 1.27)) (justify left)))
  (pin "CAM_SCL" bidirectional (at 129.54 133.35 270) (effects (font (size 1.27 1.27)) (justify left)))
  (pin "CAM_SDA" bidirectional (at 127 133.35 270) (effects (font (size 1.27 1.27)) (justify left)))
  (pin "CEU_D0" input (at 62.23 105.41 180) (effects (font (size 1.27 1.27)) (justify left)))
  (pin "CEU_D1" input (at 62.23 107.95 180) (effects (font (size 1.27 1.27)) (justify left)))
  (pin "CEU_D2" input (at 62.23 110.49 180) (effects (font (size 1.27 1.27)) (justify left)))
  (pin "CEU_D3" input (at 62.23 113.03 180) (effects (font (size 1.27 1.27)) (justify left)))
  (pin "CEU_D4" input (at 62.23 115.57 180) (effects (font (size 1.27 1.27)) (justify left)))
  (pin "CEU_D5" input (at 62.23 118.11 180) (effects (font (size 1.27 1.27)) (justify left)))
  (pin "CEU_D6" input (at 62.23 120.65 180) (effects (font (size 1.27 1.27)) (justify left)))
  (pin "CEU_D7" input (at 62.23 123.19 180) (effects (font (size 1.27 1.27)) (justify left)))
  (pin "CEU_HREF" input (at 62.23 125.73 180) (effects (font (size 1.27 1.27)) (justify left)))
  (pin "CEU_PCLK" input (at 62.23 128.27 180) (effects (font (size 1.27 1.27)) (justify left)))
  (pin "CEU_VSYNC" input (at 62.23 130.81 180) (effects (font (size 1.27 1.27)) (justify left))))
 (sheet
  (at 209.55 252.73)
  (size 101.6 25.4)
  (exclude_from_sim no)
  (in_bom yes)
  (on_board yes)
  (dnp no)
  (fields_autoplaced yes)
  (stroke (width 0.1524) (type solid))
  (fill (color 0 0 0 0))
  (property "Sheetname" "microSD removable storage" (at 209.55 252.0184 0) (show_name no) (do_not_autoplace no) (effects (font (size 1.27 1.27)) (justify left bottom)))
  (property "Sheetfile" "microsd.kicad_sch" (at 209.55 278.7146 0) (show_name no) (do_not_autoplace no) (effects (font (size 1.27 1.27)) (justify left top)))
  (pin "SD_CD_N" output (at 209.55 265.43 180) (effects (font (size 1.27 1.27)) (justify left)))
  (pin "MCU_RESET_N" input (at 209.55 255.27 180) (effects (font (size 1.27 1.27)) (justify left)))
  (pin "SD_CLK" input (at 311.15 255.27 0) (effects (font (size 1.27 1.27)) (justify right)))
  (pin "SD_CMD" bidirectional (at 311.15 257.81 0) (effects (font (size 1.27 1.27)) (justify right)))
  (pin "SD_DAT0" bidirectional (at 311.15 260.35 0) (effects (font (size 1.27 1.27)) (justify right)))
  (pin "SD_DAT1" bidirectional (at 311.15 262.89 0) (effects (font (size 1.27 1.27)) (justify right)))
  (pin "SD_DAT2" bidirectional (at 311.15 265.43 0) (effects (font (size 1.27 1.27)) (justify right)))
  (pin "SD_DAT3" bidirectional (at 311.15 267.97 0) (effects (font (size 1.27 1.27)) (justify right)))
  (pin "SD_IO_REQ" input (at 209.55 260.35 180) (effects (font (size 1.27 1.27)) (justify left)))
  (pin "SD_PWR_REQ" input (at 209.55 257.81 180) (effects (font (size 1.27 1.27)) (justify left)))
  (pin "SD_READY" output (at 209.55 267.97 180) (effects (font (size 1.27 1.27)) (justify left))))
 (sheet
  (at 441.96 132.08)
  (size 48.26 26.67)
  (exclude_from_sim no)
  (in_bom yes)
  (on_board yes)
  (dnp no)
  (fields_autoplaced yes)
  (stroke (width 0.1524) (type solid))
  (fill (color 0 0 0 0))
  (property "Sheetname" "Pcam 5C camera" (at 441.96 131.3684 0) (show_name no) (do_not_autoplace no) (effects (font (size 1.27 1.27)) (justify left bottom)))
  (property "Sheetfile" "camera.kicad_sch" (at 441.96 159.3346 0) (show_name no) (do_not_autoplace no) (effects (font (size 1.27 1.27)) (justify left top)))
  (pin "CAM_PWR_REQ" input (at 441.96 134.62 180) (effects (font (size 1.27 1.27)) (justify left)))
  (pin "CAM_SCL" bidirectional (at 441.96 137.16 180) (effects (font (size 1.27 1.27)) (justify left)))
  (pin "CAM_SDA" bidirectional (at 441.96 139.7 180) (effects (font (size 1.27 1.27)) (justify left)))
  (pin "MCU_RESET_N" input (at 441.96 142.24 180) (effects (font (size 1.27 1.27)) (justify left)))
  (pin "CAM_CLK_N" output (at 490.22 134.62 0) (effects (font (size 1.27 1.27)) (justify right)))
  (pin "CAM_CLK_P" output (at 490.22 137.16 0) (effects (font (size 1.27 1.27)) (justify right)))
  (pin "CAM_D0_N" output (at 490.22 139.7 0) (effects (font (size 1.27 1.27)) (justify right)))
  (pin "CAM_D0_P" output (at 490.22 142.24 0) (effects (font (size 1.27 1.27)) (justify right)))
  (pin "CAM_D1_N" output (at 490.22 144.78 0) (effects (font (size 1.27 1.27)) (justify right)))
  (pin "CAM_D1_P" output (at 490.22 147.32 0) (effects (font (size 1.27 1.27)) (justify right))))
 (sheet
  (at 234.95 125.73)
  (size 137.16 27.94)
  (exclude_from_sim no)
  (in_bom yes)
  (on_board yes)
  (dnp no)
  (fields_autoplaced yes)
  (stroke (width 0.1524) (type solid))
  (fill (color 0 0 0 0))
  (property "Sheetname" "64 MiB SDRAM" (at 234.95 125.0184 0) (show_name no) (do_not_autoplace no) (effects (font (size 1.27 1.27)) (justify left bottom)))
  (property "Sheetfile" "sdram.kicad_sch" (at 234.95 154.2546 0) (show_name no) (do_not_autoplace no) (effects (font (size 1.27 1.27)) (justify left top)))
  (pin "SDRAM_DQM[0..3]" input (at 372.11 128.27 0) (effects (font (size 1.27 1.27)) (justify right)))
  (pin "SDRAM_A[0..12]" input (at 372.11 130.81 0) (effects (font (size 1.27 1.27)) (justify right)))
  (pin "SDRAM_WE_N" input (at 372.11 133.35 0) (effects (font (size 1.27 1.27)) (justify right)))
  (pin "SDRAM_DQ[0..31]" bidirectional (at 372.11 135.89 0) (effects (font (size 1.27 1.27)) (justify right)))
  (pin "SDRAM_CS_N" input (at 372.11 138.43 0) (effects (font (size 1.27 1.27)) (justify right)))
  (pin "SDRAM_CKE" input (at 372.11 140.97 0) (effects (font (size 1.27 1.27)) (justify right)))
  (pin "SDRAM_CAS_N" input (at 372.11 143.51 0) (effects (font (size 1.27 1.27)) (justify right)))
  (pin "SDRAM_RAS_N" input (at 372.11 146.05 0) (effects (font (size 1.27 1.27)) (justify right)))
  (pin "SDRAM_BA[0..1]" input (at 372.11 148.59 0) (effects (font (size 1.27 1.27)) (justify right)))
  (pin "SDRAM_CLK" input (at 372.11 151.13 0) (effects (font (size 1.27 1.27)) (justify right))))
 (sheet
  (at 62.23 300.99)
  (size 137.16 27.94)
  (exclude_from_sim no)
  (in_bom yes)
  (on_board yes)
  (dnp no)
  (stroke (width 0) (type solid))
  (fill (color 0 0 0 0))
  (property "Sheetname" "RA8P1 internal core regulator" (at 62.23 299.72 0) (show_name no) (do_not_autoplace no) (effects (font (size 1.27 1.27)) (justify left)))
  (property "Sheetfile" "mcu_core_power.kicad_sch" (at 62.23 330.2 0) (show_name no) (do_not_autoplace no) (effects (font (size 1.27 1.27)) (justify left))))
 (sheet
  (at 234.95 77.47)
  (size 137.16 27.94)
  (exclude_from_sim no)
  (in_bom yes)
  (on_board yes)
  (dnp no)
  (fields_autoplaced yes)
  (stroke (width 0.1524) (type solid))
  (fill (color 0 0 0 0))
  (property "Sheetname" "ESP32-C6 radio" (at 234.95 76.7584 0) (show_name no) (do_not_autoplace no) (effects (font (size 1.27 1.27)) (justify left bottom)))
  (property "Sheetfile" "radio_esp32.kicad_sch" (at 234.95 105.9946 0) (show_name no) (do_not_autoplace no) (effects (font (size 1.27 1.27)) (justify left top)))
  (pin "RADIO_PWR_EN" input (at 234.95 99.06 180) (effects (font (size 1.27 1.27)) (justify left)))
  (pin "RADIO_CIPO" output (at 234.95 93.98 180) (effects (font (size 1.27 1.27)) (justify left)))
  (pin "RADIO_COPI" input (at 234.95 83.82 180) (effects (font (size 1.27 1.27)) (justify left)))
  (pin "RADIO_CS_N" input (at 234.95 81.28 180) (effects (font (size 1.27 1.27)) (justify left)))
  (pin "RADIO_SCLK" input (at 234.95 91.44 180) (effects (font (size 1.27 1.27)) (justify left)))
  (pin "RADIO_RESET_REQ_N" input (at 234.95 96.52 180) (effects (font (size 1.27 1.27)) (justify left)))
  (pin "MCU_RESET_N" input (at 234.95 101.6 180) (effects (font (size 1.27 1.27)) (justify left)))
  (pin "RADIO_DATA_READY" output (at 234.95 88.9 180) (effects (font (size 1.27 1.27)) (justify left)))
  (pin "RADIO_HANDSHAKE" output (at 234.95 86.36 180) (effects (font (size 1.27 1.27)) (justify left))))
 (sheet
  (at 234.95 173.99)
  (size 137.16 27.94)
  (exclude_from_sim no)
  (in_bom yes)
  (on_board yes)
  (dnp no)
  (fields_autoplaced yes)
  (stroke (width 0.1524) (type solid))
  (fill (color 0 0 0 0))
  (property "Sheetname" "Power button and source control" (at 234.95 173.2784 0) (show_name no) (do_not_autoplace no) (effects (font (size 1.27 1.27)) (justify left bottom)))
  (property "Sheetfile" "power_button.kicad_sch" (at 234.95 202.5146 0) (show_name no) (do_not_autoplace no) (effects (font (size 1.27 1.27)) (justify left top)))
  (pin "POWER_BUTTON_N" output (at 234.95 181.61 180) (effects (font (size 1.27 1.27)) (justify left)))
  (pin "POWER_KILL_N" input (at 234.95 186.69 180) (effects (font (size 1.27 1.27)) (justify left)))
  (pin "MAIN_PWR_EN" output (at 336.55 201.93 270) (effects (font (size 1.27 1.27)) (justify left)))
  (pin "POWER_OFF_H" output (at 361.95 201.93 270) (effects (font (size 1.27 1.27)) (justify left))))
 (sheet
  (at 234.95 300.99)
  (size 137.16 27.94)
  (exclude_from_sim no)
  (in_bom yes)
  (on_board yes)
  (dnp no)
  (stroke (width 0) (type solid))
  (fill (color 0 0 0 0))
  (property "Sheetname" "RA8P1 IO and analog supplies" (at 234.95 299.72 0) (show_name no) (do_not_autoplace no) (effects (font (size 1.27 1.27)) (justify left)))
  (property "Sheetfile" "mcu_supply_power.kicad_sch" (at 234.95 330.2 0) (show_name no) (do_not_autoplace no) (effects (font (size 1.27 1.27)) (justify left))))
 (sheet_instances
  (path ""
   (page "1")))
 (embedded_fonts no))
